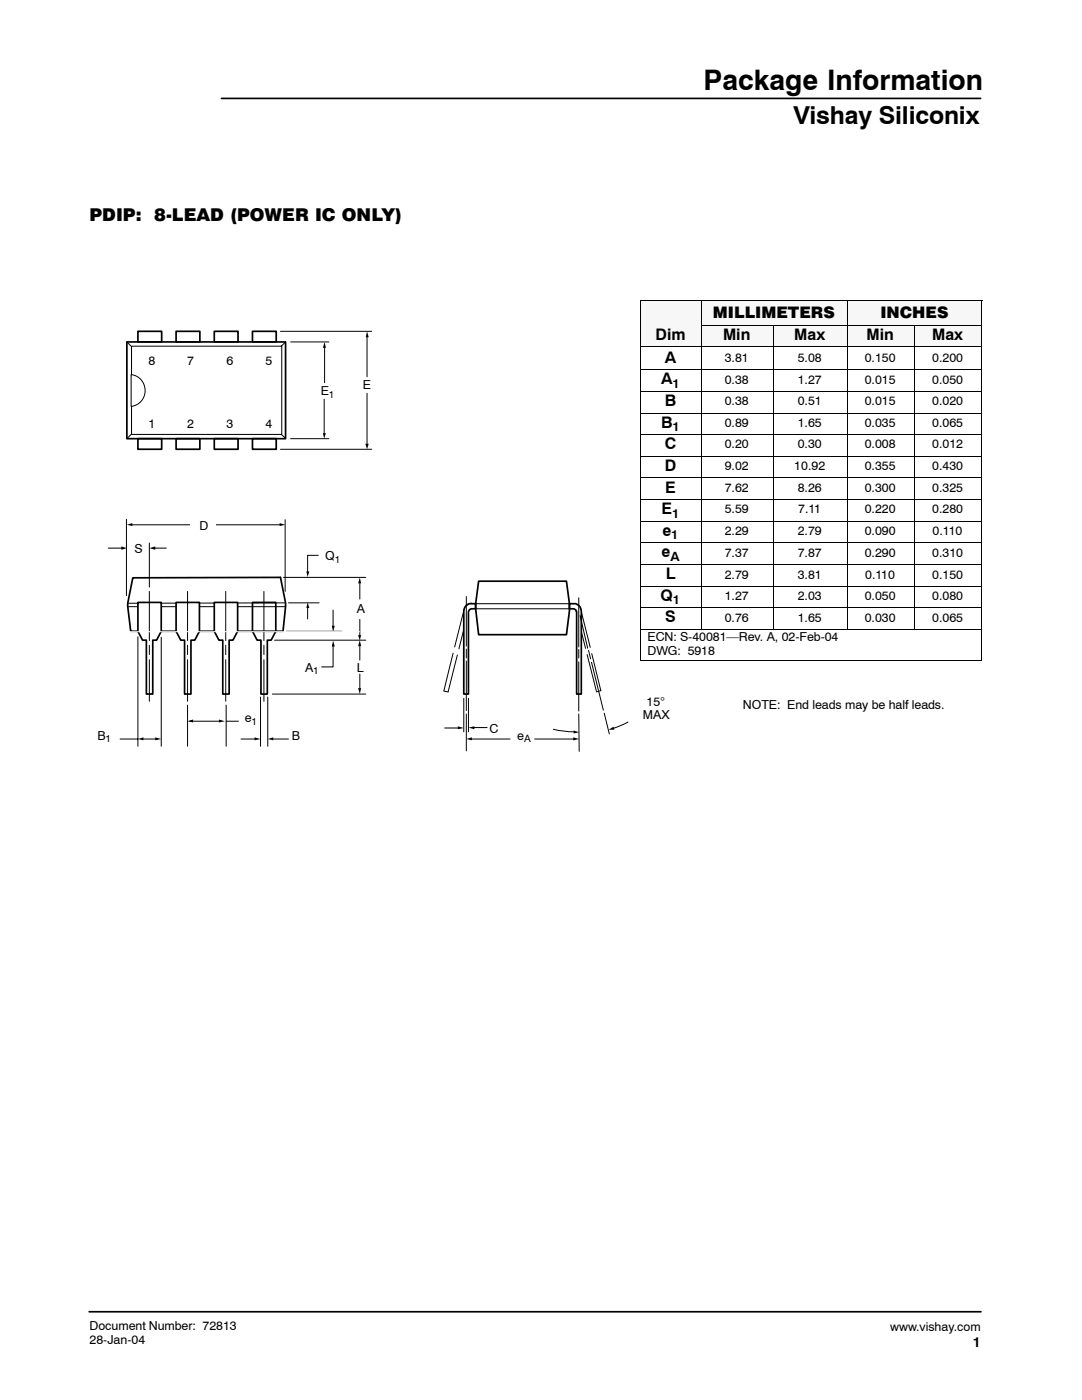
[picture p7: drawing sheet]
<svg xmlns="http://www.w3.org/2000/svg" width="216mm" height="279mm" viewBox="0 0 216 279" stroke-linecap="round" stroke-linejoin="round" font-family="sans-serif">
<path d="M56 115.2l1 5.1-.5 5.7" fill="none" stroke="#000" stroke-width=".34"/>
<path d="M50.4 120.2h4.6v5.8l-.9 1.8h-.8v10.7h-1.2v-10.7h-.8l-.9-1.8z" fill-rule="evenodd" fill="#fff"/>
<path d="M56 115.2l-29.5 .1-1 5.1v.6l.6 5h30.4M50.4 120.2h4.6v5.8l-.9 1.8h-.8v10.7h-1.2v-10.7h-.8l-.9-1.8z" fill="none" stroke="#000" stroke-width=".34"/>
<g fill="none" stroke="#000" stroke-width=".2">
<path d="M52.7 118v9.8M56.6 115.2h16.4M56.9 103.7v14.3M63.5 110.8h-2.1v3.4M71.8 116.2v3.3M25.5 121.1h31.5M52 139.1v9.8M52.7 128.8v1.8M52.7 131.7v8.3M53.4 139.1v9.8M54.4 138.5h18.6M54.8 127.8h18.2"/>
<path d="M57.1 126h11.1M57.6 120.3h6.1M61.4 121.2v2.3M66.5 128.9v4.2h-2.3M66.5 121.8v3.3M71.8 123.6v3.3M71.8 128.7v3M71.8 134.5v3.1M48.1 147.5h2.9M54.4 147.5h3.2"/>
</g>
<path d="M55.8 104.4l1.1 .3-1.1 .3zM61.1 114h.6l-.3 1.1zM71.8 115.2l.3 1.2h-.6zM61.4 120.2l.3 1.1h-.6zM66.2 124.9h.6l-.3 1.2zM66.5 127.8l.3 1.2h-.6zM71.5 126.7h.6l-.3 1.1zM71.5 137.3h.6l-.3 1.2zM71.8 127.8l.3 1.1h-.6zM50.8 147.2l1.2 .3-1.2 .2zM53.4 147.5l1.1-.3v.5z" fill="#000"/>
<path d="M89.4 138.1l4.1-16.2M115 122l4 16.1M119.9 137.8l-4-16" fill="none" stroke="#000" stroke-width=".2" stroke-dasharray="7.6 1.3"/>
<path d="M115.9 121.8a1.44 1.44 0 0 0-1.5-1.3" fill="none" stroke="#000" stroke-width=".2" stroke-dasharray="2.1 .3"/>
<path d="M88.6 137.9l.8 .2M92.6 121.7h.1M93.5 121.9l.2-.4 .4-.1v-1M114.4 120.5v.9l.3 .1 .3 .5M119 138.1l.9-.3" fill="none" stroke="#000" stroke-width=".2" stroke-dasharray="10.2 1.7"/>
<path d="M92.6 121.7l-4 16.2" fill="none" stroke="#000" stroke-width=".2" stroke-dasharray="7.7 1.3"/>
<path d="M94.1 120.4a1.36 1.36 0 0 0-1.5 1.3" fill="none" stroke="#000" stroke-width=".2" stroke-dasharray="2 .3"/>
<path d="M93 120.9l.7-.4h1.2v1a1.25 1.25 0 0 0-1.4 .6v16.4h-1v-15.3a3.7 3.7 0 0 1 .5-2.3z" fill-rule="evenodd" fill="#fff"/>
<path d="M93 120.9l.7-.4h1.2v1a1.25 1.25 0 0 0-1.4 .6v16.4h-1v-15.3a3.7 3.7 0 0 1 .5-2.3z" fill="none" stroke="#000" stroke-width=".34"/>
<path d="M113.6 120.5h1.2a1.66 1.66 0 0 1 1.2 2.1v15.9h-.9v-16.4a1.27 1.27 0 0 0-1.5-.6z" fill-rule="evenodd" fill="#fff"/>
<path d="M113.6 120.5h1.2a1.66 1.66 0 0 1 1.2 2.1v15.9h-.9v-16.4a1.27 1.27 0 0 0-1.5-.6z" fill="none" stroke="#000" stroke-width=".34"/>
<path d="M29.8 108.4v8.8M57 120.3l-31.5 .1" fill="none" stroke="#000" stroke-width=".2"/>
<path d="M27.5 120.2h4.7v5.8l-1 1.8h-.7v10.7h-1.3v-10.7h-.8l-.9-1.8z" fill-rule="evenodd" fill="#fff"/>
<path d="M27.5 120.2h4.7v5.8l-1 1.8h-.7v10.7h-1.3v-10.7h-.8l-.9-1.8z" fill="none" stroke="#000" stroke-width=".34"/>
<path d="M29.8 118v9.8M29.8 128.8v1.8M29.8 131.7v8.3" fill="none" stroke="#000" stroke-width=".2"/>
<path d="M35.1 120.2h4.7v5.8l-.9 1.8h-.8v10.7h-1.3v-10.7h-.7l-1-1.8z" fill-rule="evenodd" fill="#fff"/>
<path d="M35.1 120.2h4.7v5.8l-.9 1.8h-.8v10.7h-1.3v-10.7h-.7l-1-1.8z" fill="none" stroke="#000" stroke-width=".34"/>
<path d="M37.4 118v9.8M37.4 128.8v1.8M37.4 131.7v8.3" fill="none" stroke="#000" stroke-width=".2"/>
<path d="M42.8 120.2h4.6v5.8l-.9 1.8h-.8v10.7h-1.3v-10.7h-.7l-.9-1.8z" fill-rule="evenodd" fill="#fff"/>
<path d="M27.5 66.1h4.8v2.1h-4.8zM35.1 66.1h4.8v2.1h-4.8zM42.8 66.1h4.7v2.1h-4.7zM50.4 66.1h4.7v2.1h-4.7zM27.5 87.5h4.8v2.2h-4.8zM35.1 87.5h4.8v2.2h-4.8zM42.8 87.5h4.7v2.2h-4.7zM50.4 87.5h4.7v2.2h-4.7zM95.5 116h17.5l.6 4.5v1.4l-.6 4.8h-17.5l-.6-5.2v-1zM42.8 120.2h4.6v5.8l-.9 1.8h-.8v10.7h-1.3v-10.7h-.7l-.9-1.8z" fill="none" stroke="#000" stroke-width=".34"/>
<g fill="none" stroke="#000" stroke-width=".2">
<path d="M25.3 68.2l.9 .9M26.2 69.1h30v17.6h-30zM57 68.2l-.9 .9M64.7 79.7v6.9M64.8 69.2v7.2M73.2 67.1v8.1M73.2 78.5v10.2M26.2 86.7l-.9 .8M56.1 86.7l.9 .8M21.6 109.4h2.8M25.2 103.6v15.3M26.4 104.7h29.4"/>
<path d="M30.7 109.4h2.5M45 118v9.8M93 119v9.9M115.5 119.3v9.8M27.5 127.1v21.8M32.2 127.2v21.7M45 128.8v1.8M45 131.7v8.3M92.5 139.4v6.6M93 129.5v1.8M93 131.9v9.9M93.5 139.4v6.6"/>
<path d="M94.9 120.5h18.7M94.9 121.5h18.7M115.5 129.6v1.7M115.5 132.1v9.8M115.7 122.9l1.6 6.5M117.4 129.8l.5 1.7M118 132.2l2.4 9.5M24 147.5h3.5M28.6 147.5h2.7M37.4 140.7v8.2M37.8 143.9h6.1M45.1 140.7v8.2"/>
<path d="M45.1 143.9h2.5M88.7 145.3h2.9M93 142.5v7.4M94 147.5h7.8M94.4 145.2h2.8M106.7 147.5h7.9M110.4 145.5l1.8 .4 2.4 .1M115.5 142.5l.1 7.4M120.6 142.3l1 4.2M125.3 144.1l-3 1.3"/>
</g>
<g fill="#000">
<path d="M64.8 68.2l.2 1.2h-.6zM73.2 66.1l.4 1.2h-.6zM64.4 86.4h.6l-.3 1.1zM72.9 88.6h.7l-.4 1.1zM24.2 109.1l1.1 .3-1.1 .3zM25.3 104.7l1.1-.3v.6zM29.8 109.4l1.2-.3v.6zM27.5 147.5l1.1-.3v.5zM31 147.2l1.2 .3-1.2 .2zM37.4 143.9l1.1-.3v.6zM43.7 143.6l1.2 .3-1.2 .3zM91.4 144.9l1.1 .4-1.1 .2z"/>
<path d="M93 147.5l1.1-.3v.5zM93.5 145.2l1.2-.3v.6zM114.4 147.2l1.2 .3-1.2 .2zM114.5 145.8l1.1 .3-1.1 .3zM121.4 145.6l1-.6 .2 .6z"/>
</g>
<path d="M26.2 74.8a3.2 3.2 0 0 1 2.8 3.1 3.2 3.2 0 0 1-2.8 3.2z" fill-rule="evenodd" fill="#fff"/>
<path d="M26.2 74.8a3.2 3.2 0 0 1 2.8 3.1 3.2 3.2 0 0 1-2.8 3.2z" fill="none" stroke="#000" stroke-width=".2"/>
<path d="M56 66.1h18.2z" fill="#fff"/>
<path d="M56 66.1h18.2" fill="none" stroke="#000" stroke-width=".2"/>
<path d="M58 68.2h7.6z" fill="#fff"/>
<path d="M58 68.2h7.6" fill="none" stroke="#000" stroke-width=".2"/>
<path d="M58 87.5h7.6z" fill="#fff"/>
<path d="M58 87.5h7.6" fill="none" stroke="#000" stroke-width=".2"/>
<path d="M56 89.7h18.2z" fill="#fff"/>
<path d="M56 89.7h18.2" fill="none" stroke="#000" stroke-width=".2"/>
<path d="M25.3 68.2h31.7v19.3h-31.7z" fill="none" stroke="#000" stroke-width=".34"/>
<g fill="#fff">
<path d="M22.2 126.1h49.6z"/>
<path d="M38 103.2h5.2v3.8h-5.2z" fill-rule="evenodd"/>
</g>
<path d="M44.2 19.6h151.5M17.8 261.8h177.9" fill="none" stroke="#000" stroke-width=".34"/>
<path d="M127.8 60h12.1v4.9h-12.1z" fill="#f7f7f7"/>
<path d="M127.8 60.1h12.1M127.9 60v4.9" fill="none" stroke="#000" stroke-width=".2"/>
<path d="M139.9 60h29v4.9h-29z" fill="#f7f7f7"/>
<path d="M139.9 60.1h29.1M139.9 60v4.9" fill="none" stroke="#000" stroke-width=".2"/>
<path d="M169 60h26.8v4.9h-26.8z" fill="#f7f7f7"/>
<path d="M169 60.1h27M169 60v4.9M195.9 60v4.9" fill="none" stroke="#000" stroke-width=".2"/>
<path d="M127.8 64.9h12.1v4.3h-12.1z" fill="#f7f7f7"/>
<path d="M127.9 64.9v4.3" fill="none" stroke="#000" stroke-width=".2"/>
<path d="M139.9 64.9h14.3v4.3h-14.3z" fill="#f7f7f7"/>
<path d="M139.9 64.9h14.4M139.9 64.9v4.3" fill="none" stroke="#000" stroke-width=".2"/>
<path d="M154.3 64.9h14.7v4.3h-14.7z" fill="#f7f7f7"/>
<path d="M154.3 64.9h14.7M154.3 64.9v4.3" fill="none" stroke="#000" stroke-width=".2"/>
<path d="M169 64.9h13.5v4.3h-13.5z" fill="#f7f7f7"/>
<path d="M169 64.9h13.5M169 64.9v4.3" fill="none" stroke="#000" stroke-width=".2"/>
<path d="M182.5 64.9h13.3v4.3h-13.3z" fill="#f7f7f7"/>
<g fill="none" stroke="#000" stroke-width=".2">
<path d="M127.8 69.2h68.2M127.8 73.8h68.2M127.8 78.1h68.2M127.9 69.2v62.7M139.9 69.2v56.4M154.3 69.2v56.4M169 69.2v56.4M182.5 64.9h13.5M182.5 64.9v60.7M195.9 64.9v67M127.8 82.4h68.2M127.8 86.7h68.2"/>
<path d="M127.8 91.1h68.2M127.8 95.4h68.2M127.8 99.7h68.2M127.8 104h68.2M127.8 108.3h68.2M127.8 112.6h68.2M127.8 117h68.2M127.8 121.3h68.2M127.8 125.6h68.2M127.8 131.9h68.2"/>
</g>
<text font-size="5.6" x="140.4" y="17.9">Package Information</text>
<text font-size="4.9" x="158.3" y="24.7">Vishay Siliconix</text>
<g font-size="3.5">
<text x="17.9" y="44.2">PDIP:</text>
<text x="30.8" y="44.2">8-LEAD (POWER IC ONLY)</text>
</g>
<g font-size="3.2">
<text x="142.2" y="63.5">MILLIMETERS</text>
<text x="175.7" y="63.5">INCHES</text>
<text x="130.8" y="67.8">Dim</text>
<text x="144.3" y="67.8">Min</text>
<text x="158.5" y="67.8">Max</text>
<text x="172.9" y="67.8">Min</text>
<text x="186" y="67.8">Max</text>
<text x="131.9" y="76.7">A</text>
<text x="132.7" y="72.4">A</text>
<text x="132.7" y="81">B</text>
<text x="131.9" y="85.3">B</text>
<text x="132.7" y="89.7">C</text>
<text x="132.7" y="94">D</text>
<text x="132.8" y="98.3">E</text>
<text x="132" y="102.6">E</text>
<text x="132.2" y="106.9">e</text>
<text x="132" y="111.3">e</text>
<text x="131.8" y="119.9">Q</text>
<text x="132.8" y="115.6">L</text>
<text x="132.8" y="124.2">S</text>
</g>
<text font-size="2.8" x="194.1" y="268.8">1</text>
<g font-size="2.5">
<text x="29.6" y="72.9">8</text>
<text x="37.3" y="72.9">7</text>
<text x="45.2" y="72.9">6</text>
<text x="53" y="72.9">5</text>
<text x="72.4" y="77.7">E</text>
<text x="134.2" y="77.4">1</text>
<text x="144.6" y="72.2">3.81</text>
<text x="144.6" y="76.5">0.38</text>
<text x="159.2" y="72.2">5.08</text>
<text x="159.2" y="76.5">1.27</text>
<text x="172.6" y="72.2">0.150</text>
<text x="172.6" y="76.5">0.015</text>
<text x="186" y="72.2">0.200</text>
<text x="186" y="76.5">0.050</text>
<text x="64" y="78.9">E</text>
<text x="144.6" y="80.9">0.38</text>
<text x="159.2" y="80.9">0.51</text>
<text x="172.6" y="80.9">0.015</text>
<text x="186" y="80.9">0.020</text>
<text x="29.6" y="85.4">1</text>
<text x="37.3" y="85.4">2</text>
<text x="45.2" y="85.4">3</text>
<text x="53" y="85.4">4</text>
<text x="134.2" y="86">1</text>
<text x="144.6" y="85.2">0.89</text>
<text x="144.6" y="89.5">0.20</text>
<text x="159.2" y="85.2">1.65</text>
<text x="159.2" y="89.5">0.30</text>
<text x="172.6" y="85.2">0.035</text>
<text x="172.6" y="89.5">0.008</text>
<text x="186" y="85.2">0.065</text>
<text x="186" y="89.5">0.012</text>
<text x="144.6" y="93.8">9.02</text>
<text x="158.5" y="93.8">10.92</text>
<text x="172.6" y="93.8">0.355</text>
<text x="186" y="93.8">0.430</text>
<text x="144.6" y="98.1">7.62</text>
<text x="159.2" y="98.1">8.26</text>
<text x="172.6" y="98.1">0.300</text>
<text x="186" y="98.1">0.325</text>
<text x="39.8" y="105.7">D</text>
<text x="133.9" y="107.6">1</text>
<text x="134.1" y="103.3">1</text>
<text x="144.6" y="102.4">5.59</text>
<text x="144.6" y="106.8">2.29</text>
<text x="159.2" y="106.8">2.79</text>
<text x="159.3" y="102.4">7.11</text>
<text x="172.6" y="102.4">0.220</text>
<text x="172.6" y="106.8">0.090</text>
<text x="186" y="102.4">0.280</text>
<text x="186.1" y="106.8">0.110</text>
<text x="26.8" y="110.3">S</text>
<text x="64.9" y="111.8">Q</text>
<text x="133.8" y="111.9">A</text>
<text x="144.6" y="111.2">7.37</text>
<text x="159.2" y="111.2">7.87</text>
<text x="172.6" y="111.2">0.290</text>
<text x="186" y="111.2">0.310</text>
<text x="144.6" y="115.5">2.79</text>
<text x="144.6" y="119.8">1.27</text>
<text x="159.2" y="115.5">3.81</text>
<text x="159.2" y="119.8">2.03</text>
<text x="172.6" y="119.8">0.050</text>
<text x="172.6" y="115.5">0.110</text>
<text x="186" y="115.5">0.150</text>
<text x="186" y="119.8">0.080</text>
<text x="71.2" y="122.3">A</text>
<text x="134.3" y="120.6">1</text>
<text x="144.6" y="124.1">0.76</text>
<text x="159.2" y="124.1">1.65</text>
<text x="172.6" y="124.1">0.030</text>
<text x="186" y="124.1">0.065</text>
<text x="129.2" y="128">ECN: S-40081—Rev. A, 02-Feb-04</text>
<text x="129.2" y="130.7">DWG: 5918</text>
<text x="60.9" y="134">A</text>
<text x="71.2" y="134.2">L</text>
<text x="128.3" y="143.5">MAX</text>
<text x="129" y="140.8">15°</text>
<text x="148.3" y="141.6">NOTE: End leads may be half leads.</text>
<text x="19.5" y="147.7">B</text>
<text x="48.9" y="144.1">e</text>
<text x="58.3" y="147.7">B</text>
<text x="97.7" y="146.3">C</text>
<text x="103.2" y="147.7">e</text>
<text x="17.9" y="265.4">Document Number: 72813</text>
<text x="17.9" y="268.3">28-Jan-04</text>
<text x="177.6" y="265.7">www.vishay.com</text>
</g>
<g font-size="2">
<text x="65.6" y="79.4">1</text>
<text x="66.8" y="112.4">1</text>
<text x="62.5" y="134.5">1</text>
<text x="21.1" y="148.2">1</text>
<text x="50.2" y="144.6">1</text>
<text x="104.6" y="148.2">A</text>
</g>
</svg>
